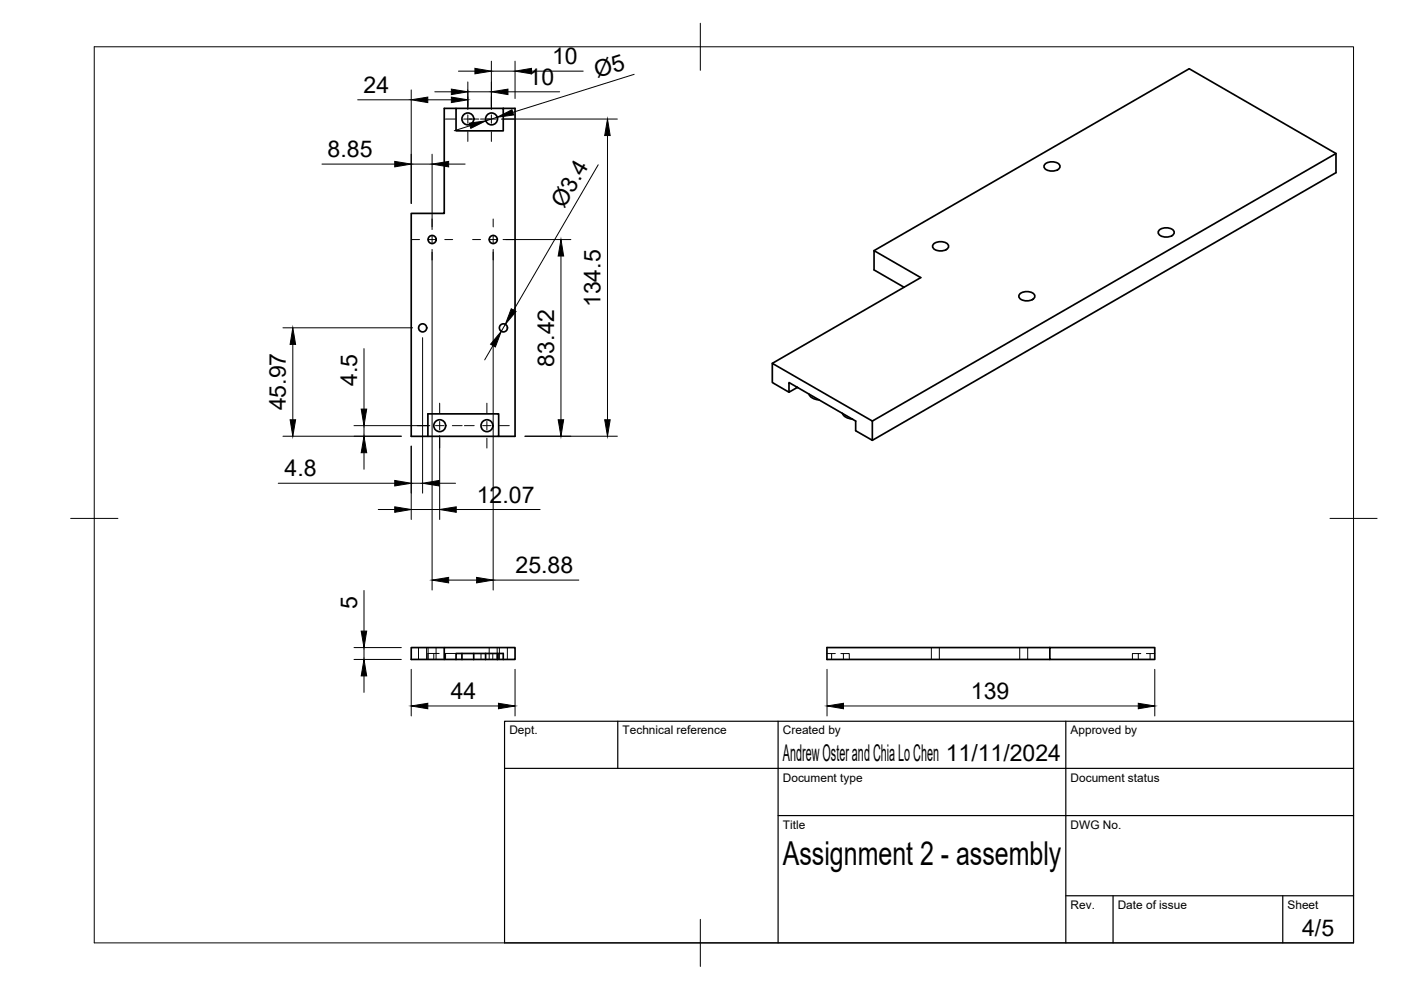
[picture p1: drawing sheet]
<svg xmlns="http://www.w3.org/2000/svg" width="297mm" height="210mm" viewBox="0 0 297 210" stroke-linecap="round" stroke-linejoin="round" font-family="sans-serif">
<!-- layer: Hidden -->
<g fill="none" stroke="#000" stroke-width=".21">
<path d="M88.7 137.3v2.5M90.4 137.3v2.5M90.7 138.5h2.4M90.8 137.3v2.5M92 138.5v1.3M92.5 137.3v2.5M94.3 138.5h2.4M94.5 138.5v1.3M102 138.5v1.3M103.7 137.3v2.5M104.5 138.5v1.3M105.4 137.3v2.5"/>
<path d="M105.7 138.5v1.3M105.9 137.3v2.5M107.6 137.3v2.5M175.3 138.6h1.8M176.3 138.6v1.2M178.3 138.6h1.8v1.2M178.8 138.6v1.2M197.5 137.3v2.5M199.2 137.3v2.5M216.2 137.3v2.5M217.9 137.3v2.5M241.3 138.6v1.2"/>
<path d="M241.9 138.6h-1.8v1.2M243.1 138.6h1.7M243.8 138.6v1.2"/>
</g>
<!-- layer: Visible -->
<g fill="none" stroke="#000" stroke-width=".36">
<path d="M96.7 23h-2.5v22.2h-7v47.3h18.5v-4.8h-15v4.8M106.7 23h-10v4.7h10v-4.7h2.5v69.5h-3.5M221.5 34.8a2.22 2.22 0 0 1 3.2 .3 1.47 1.47 0 0 1-1.9 1.2 1.3 1.3 0 0 1-1.4-1.2zM283.3 32.5l-98.3 56.8M185.3 53.1l66.8-38.5 31.2 17.9v4.1l-98.3 56.8M197.9 51.8a2.22 2.22 0 0 1 3.2 .3 1.47 1.47 0 0 1-1.9 1.1 1.3 1.3 0 0 1-1.5-1.1zM245.7 48.8a2.22 2.22 0 0 1 3.2 .3 1.47 1.47 0 0 1-1.9 1.2 1.3 1.3 0 0 1-1.4-1.2zM191.7 60.9l-6.4-3.7v-4.1l9.9 5.8-31.5 18.1M216.2 62.4a2.22 2.22 0 0 1 3.2 .3 1.47 1.47 0 0 1-2 1.1 1.3 1.3 0 0 1-1.4-1.1zM169.1 82.1l-1.8 1.1v-2.1l14.1 8.2v2l3.6 2.1v-4.1l-21.3-12.3v4.1l3.6 2.1M171.5 83.6a2.13 2.13 0 0 0 2.1 1.2M178.6 87.6a2.13 2.13 0 0 0 2.1 1.3"/>
<path d="M94.2 137.3h-7v2.5h7M96.7 139.8v-1.3h10v1.3M96.7 139.8h-2.5v-2.5h15v2.5h-2.5M96.7 139.8h1.2M97.9 139.8h2.5M97.9 138.5v1.3M100.4 139.8h2.6M100.4 138.5v1.3M103 139.8h2.5M103 138.5v1.3M105.5 139.8h1.2M105.5 138.5v1.3"/>
<path d="M222.6 137.3h22.2v2.5h-22.2zM222.6 137.3h-47.3v2.5h47.3"/>
<circle cx="99.2" cy="25.2" r="1.26"/>
<circle cx="104.2" cy="25.2" r="1.26"/>
<circle cx="91.6" cy="50.8" r=".86"/>
<circle cx="104.6" cy="50.8" r=".86"/>
<circle cx="89.6" cy="69.5" r=".86"/>
<circle cx="106.7" cy="69.5" r=".86"/>
<circle cx="93.2" cy="90.3" r="1.26"/>
<circle cx="103.2" cy="90.3" r="1.26"/>
</g>
<!-- layer: BORDER -->
<path d="M20 9.9h267v190h-267zM148.5 4.9v10M15 109.9h10M282 109.9h10M148.5 194.9v10" fill="none" stroke="#000" stroke-width=".21"/>
<!-- layer: TITLEBLOCK -->
<path d="M107 152.9h180v47h-180zM131 152.9v10M165 152.9v47M226 152.9v47M107 162.9h180M165 172.9h122M226 189.9h61M236 189.9v10M272 189.9v10" fill="none" stroke="#000" stroke-width=".25"/>
<!-- layer: FD_Dimensions -->
<g fill="none" stroke="#000" stroke-width=".21">
<path d="M87.2 19.1v24.1M92.2 19.5h3.5M97.2 15.1h3.5M99.2 17.4v5.7M99.2 19.5h5M104.2 13v10.1M104.2 15.1h5M107.7 19.5h11M109.2 13v7.9M112.7 15.1h11M134.5 15.8l-25.8 8M68.3 34.8h15.4"/>
<path d="M75.8 21.2h11.4M87.2 34.8h4.4M90.7 21.2h5M91.6 32.7v16M95.1 34.8h3.5M99.7 26.7l-3.4 1M105.4 24.9l-2.4 .7M106.3 25.2h24.6M126.8 34.9l-17.9 30.9M128.8 28.7v60.3M91.6 52.9v72.2M104.6 52.9v72.2"/>
<path d="M106.7 50.8h14.3M118.9 54.3v34.7M60 69.5h27.5M62.1 73v16M77.2 73.9v12.8M89.6 71.6v33M104.5 73.3l-1.7 3M107.1 68.8l-.8 1.4M60 92.5h25.1M75.1 90.2h16M77.2 90.2v2.3M77.2 96v3.5"/>
<path d="M87.2 94.6v15.5M93.2 92.3v17.8M111.3 92.5h19.6M59 102.5h24.7M80.2 108h3.5M87.2 108h6M87.2 102.5h2.4M93.1 102.5h3.5M96.7 108h17.8M75.1 139.8h10M75.1 137.3h10M77.2 125.2v8.6"/>
<path d="M77.2 137.3v2.5M95.1 123h5.9M104.6 123h18.1M77.2 143.3v3.5M87.2 141.9v9.9M90.7 149.7h15M109.2 141.9v9.9M175.3 141.9v9.9M178.8 149.7h62.5M244.8 141.9v9.9"/>
</g>
<g fill="#000" stroke="#000" stroke-width=".21">
<path d="M95.7 18.9l3.5 .6-3.5 .6zM100.7 14.5l3.5 .6-3.5 .6zM104.2 19.5l3.5-.6v1.2zM109.2 15.1l3.5-.6v1.2zM83.7 34.2l3.5 .6-3.5 .6zM87.2 21.2l3.5-.6v1.2zM91.6 34.8l3.5-.6v1.2zM95.7 20.6l3.5 .6-3.5 .6zM99.5 26.1l3.5-.5-3.2 1.6zM105.4 24.9l3.1-1.6 .4 1.1zM128.8 25.2l.6 3.5h-1.2zM118.9 50.8l.6 3.5h-1.2z"/>
<path d="M62.1 69.5l.6 3.5h-1.2zM106.3 70.2l-1.3 3.4-1-.6zM108.4 65.5l1 .5-2.3 2.8zM61.5 89h1.2l-.6 3.5zM77.2 92.5l.5 3.5h-1.1zM76.6 86.7h1.1l-.5 3.5zM118.3 89h1.2l-.6 3.5zM128.2 89h1.2l-.6 3.5zM83.7 107.5l3.5 .5-3.5 .6zM83.7 101.9l3.5 .6-3.5 .5zM89.6 102.5l3.5-.6v1.1zM93.2 108l3.5-.5v1.1z"/>
<path d="M76.6 133.8h1.1l-.5 3.5zM91.6 123l3.5-.6v1.2zM101 122.4l3.6 .6-3.6 .6zM77.2 139.8l.5 3.5h-1.1zM87.2 149.7l3.5-.6v1.2zM105.7 149.1l3.5 .6-3.5 .6zM175.3 149.7l3.5-.6v1.2zM241.3 149.1l3.5 .6-3.5 .6z"/>
</g>
<!-- layer: Smart Centers -->
<g fill="none" stroke="#000" stroke-width=".21">
<path d="M94.4 25.2h2.1M98.3 25.2h3.2M99.2 20.5v2.1M99.2 24.4v1.7M99.2 27.9v2.1M101.9 25.2h3.2M104.2 20.5v2.1M104.2 24.4v1.7M104.2 27.9v2.1M106.9 25.2h2M87.3 50.8h1.6M90.7 50.8h1.8"/>
<path d="M91.6 46.4v1.7M91.6 49.9v1.8M91.6 53.5v1.6M94.3 50.8h1.7M100.2 50.8h1.7M103.7 50.8h1.8M104.6 46.4v1.7M104.6 49.9v1.8M104.6 53.5v1.6M107.2 50.8h1.7M88.5 90.2h2.1M92.3 90.2h1.8"/>
<path d="M93.2 85.5v2.1M93.2 89.4v1.7M93.2 92.9v2.1M95.9 90.2h2.1M98.5 90.2h2M102.3 90.2h1.8M103.2 85.5v2.1M103.2 89.4v1.7M103.2 92.9v2.1M105.9 90.2h2.1"/>
</g>
<text font-size="7" x="166" y="183.4">Assignment 2 - assembly</text>
<g font-size="4.9">
<text x="117.1" y="13.6">10</text>
<text x="126.6" y="16.6" transform="rotate(-18 126.6 16.6)">Ø5</text>
<text x="77.1" y="19.8">24</text>
<text x="112.1" y="18">10</text>
<text x="69.5" y="33.3">8.85</text>
<text x="119.6" y="44.3" transform="rotate(-60 119.6 44.3)">Ø3.4</text>
<text x="127.3" y="65.1" transform="rotate(-90 127.3 65.1)">134.5</text>
<text x="117.5" y="77.7" transform="rotate(-90 117.5 77.7)">83.42</text>
<text x="75.7" y="81.9" transform="rotate(-90 75.7 81.9)">4.5</text>
<text x="60.6" y="87" transform="rotate(-90 60.6 87)">45.97</text>
<text x="60.3" y="101">4.8</text>
<text x="101.1" y="106.6">12.07</text>
<text x="109.3" y="121.5">25.88</text>
<text x="75.7" y="129.1" transform="rotate(-90 75.7 129.1)">5</text>
<text x="95.6" y="148.3">44</text>
<text x="205.8" y="148.2">139</text>
<text x="166" y="161.4">Andrew Oster and Chia Lo Chen 11/11/2024</text>
<text x="276.1" y="198.6">4/5</text>
</g>
<g font-size="2.5">
<text x="108" y="155.7">Dept.</text>
<text x="132" y="155.7">Technical reference</text>
<text x="166" y="155.7">Created by</text>
<text x="227" y="155.7">Approved by</text>
<text x="166" y="165.7">Document type</text>
<text x="227" y="165.7">Document status</text>
<text x="166" y="175.7">Title</text>
<text x="227" y="175.7">DWG No.</text>
<text x="227" y="192.7">Rev.</text>
<text x="237" y="192.7">Date of issue</text>
<text x="273" y="192.7">Sheet</text>
</g>
</svg>
